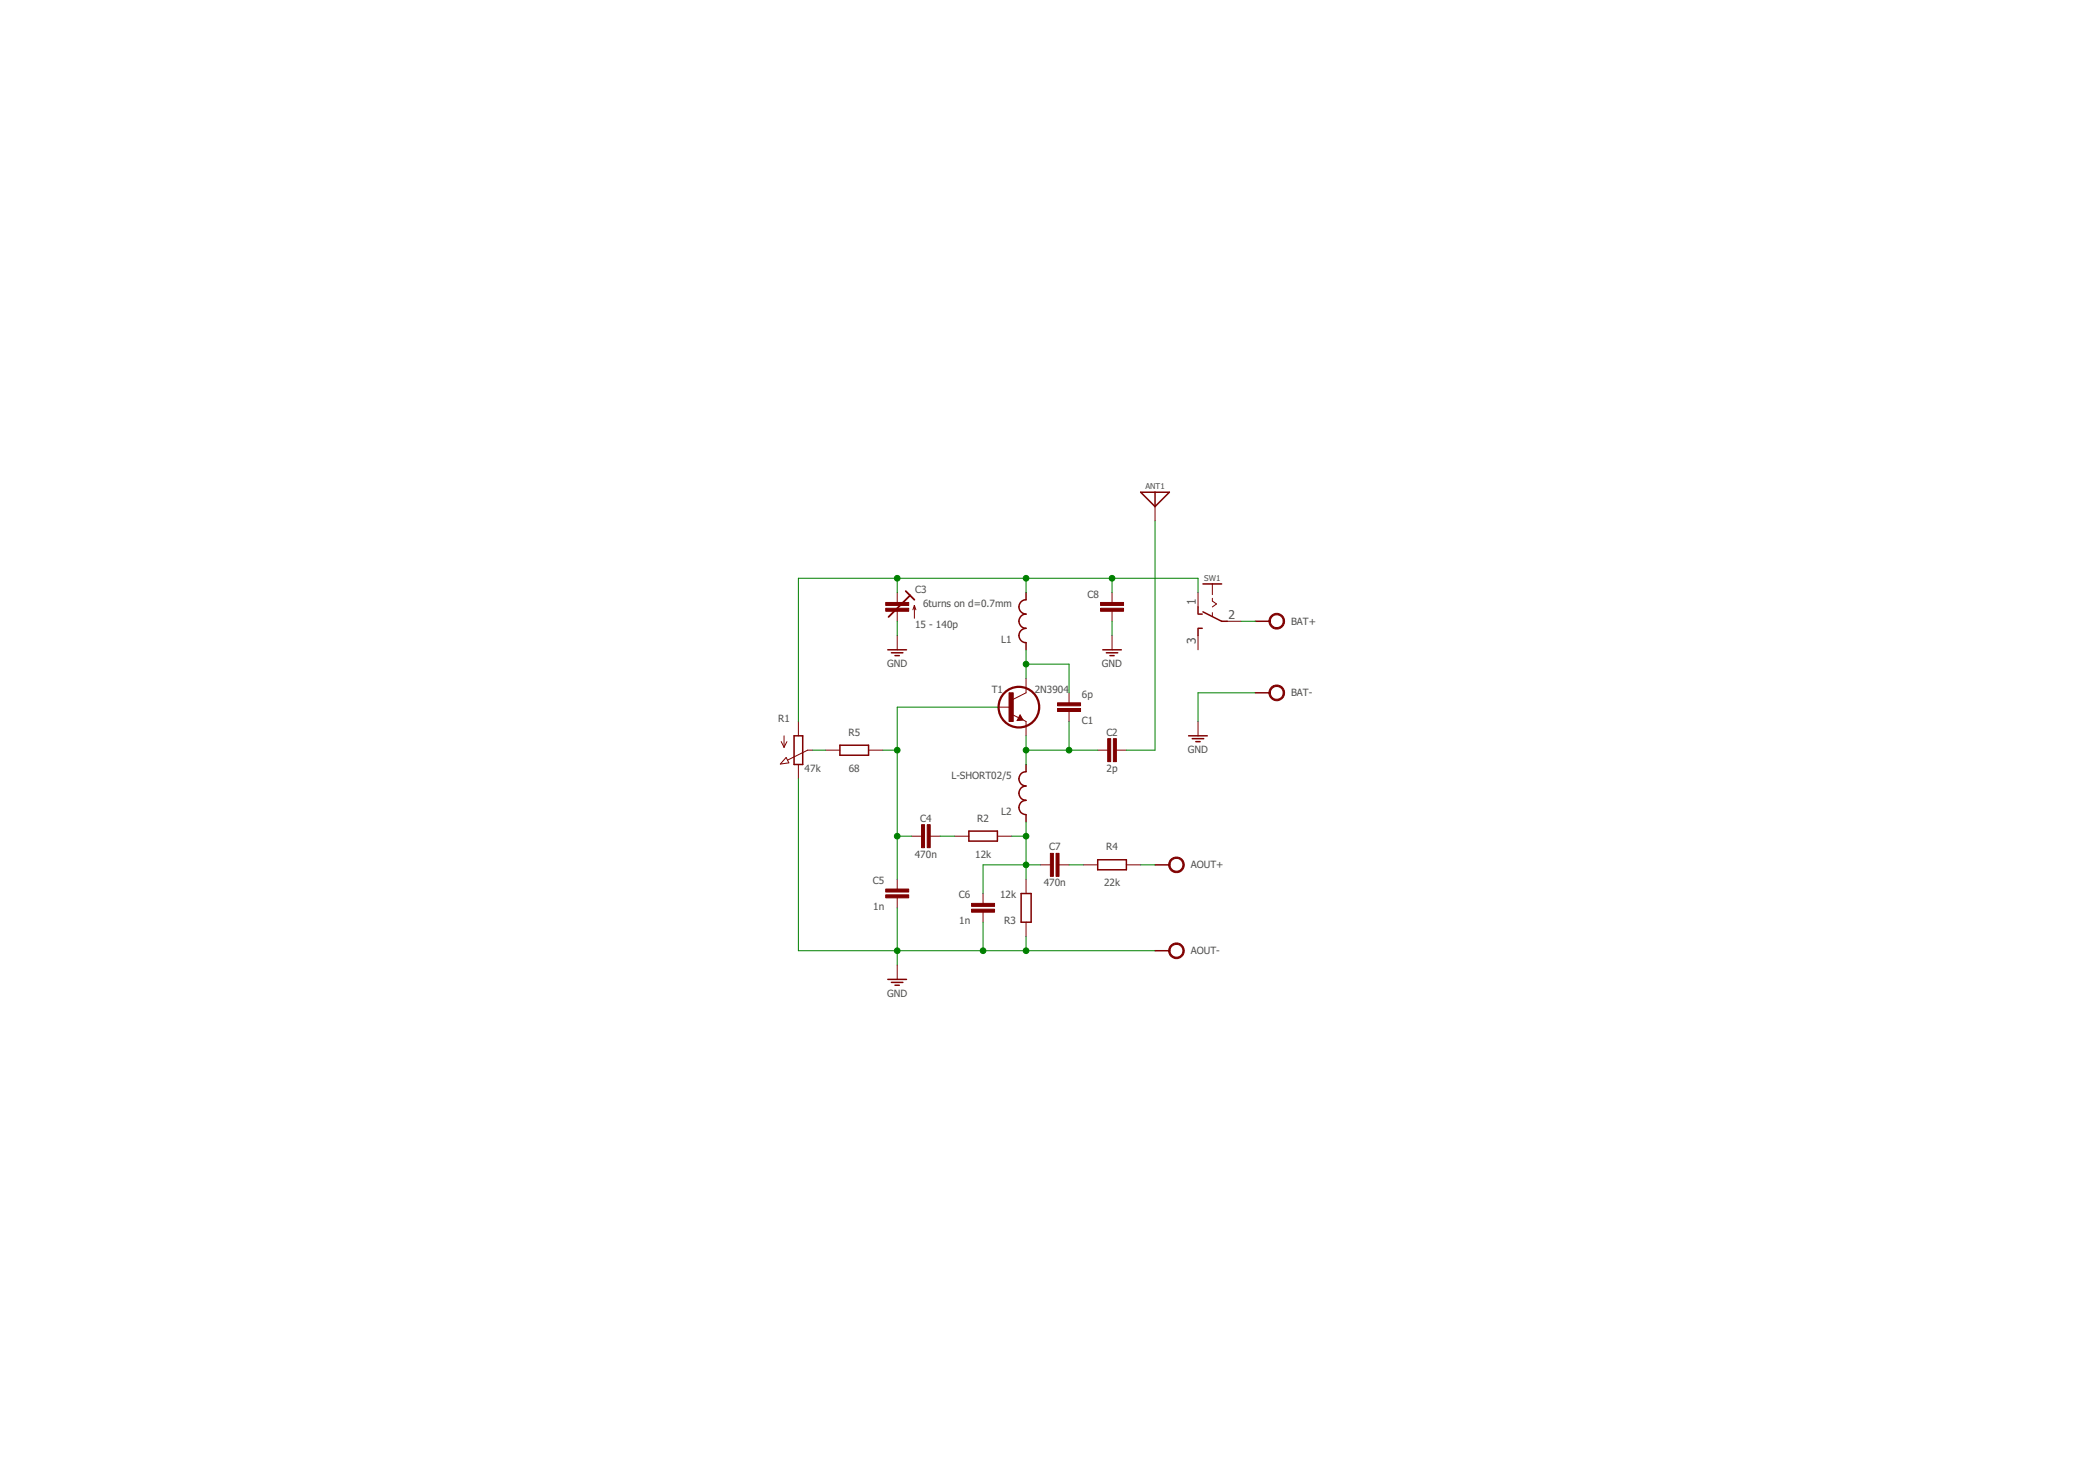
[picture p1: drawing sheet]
<svg xmlns="http://www.w3.org/2000/svg" width="297mm" height="210mm" viewBox="0 0 297 210" stroke-linecap="round" stroke-linejoin="round" font-family="sans-serif">
<g fill="none" stroke="#800000" stroke-width=".14">
<path d="M163.8 71.8v2M127.2 84v1.4M127.2 86.6v1.5M127.2 90.1v2M129.6 85.8v1.8M129.6 85.8l.3 .6M129.6 85.8l-.2 .6M145.5 96.2v2l-2 1M151.6 98.2v1.4M157.7 84v1.4M157.7 86.6v1.5M157.7 90.1v2"/>
<path d="M169.9 84v2M169.9 90.1v2M171.9 82.8v1.5M171.9 84.8v.4l.6 .4-.6 .4M171.9 86.8v.5M173.9 88.1h2M110.8 105.1l.4 .8M111.2 104.3v1.6M111.5 107.4l.3 .7-1.2 .2zM111.6 105.1l-.4 .8M113.2 102.3v2M113.2 108.4v2"/>
<path d="M115.2 106.3h-.7l-2.8 1.4M117.1 106.3h2M123.1 106.3h2.1M129.2 118.5h1.5M131.9 118.5h1.4M135.3 118.5h2.1M141.4 118.5h2M141.4 100.2h2M143.7 101.4l1.3 .6M144.6 101.3l.4 .7-.8 .1zM145 102l.5 .3v2M151.6 100.8v1.5"/>
<path d="M155.6 106.3h1.5M158.3 106.3h1.4M169.9 102.3v2M127.2 124.6v1.4M127.2 127.2v1.5M127.2 136.8v2M139.4 126.6v1.5M139.4 129.3v1.4M145.5 124.6v2M145.5 130.7v2M147.5 122.6h1.4M150.2 122.6h1.4"/>
<path d="M153.6 122.6h2M159.7 122.6h2"/>
</g>
<g fill="#800000" stroke="#800000" stroke-width=".14">
<path d="M149.9 99.6h3.3v.4h-3.3z"/>
<path d="M149.9 100.4h3.3v.4h-3.3z"/>
<path d="M157.1 104.7h.4v3.2h-.4z"/>
<path d="M157.9 104.7h.4v3.2h-.4z"/>
<path d="M125.6 86.2h3.2v.4h-3.2z"/>
<path d="M125.6 85.4h3.2v.4h-3.2z"/>
<path d="M130.7 116.9h.4v3.2h-.4z"/>
<path d="M131.5 116.9h.4v3.2h-.4z"/>
<path d="M125.6 126.8h3.2v.5h-3.2z"/>
<path d="M125.6 126h3.2v.4h-3.2z"/>
<path d="M137.8 128.9h3.2v.4h-3.2z"/>
<path d="M137.8 128h3.2v.5h-3.2z"/>
<path d="M148.9 120.9h.5v3.3h-.5z"/>
<path d="M149.7 120.9h.5v3.3h-.5z"/>
<path d="M156 86.2h3.3v.4h-3.3z"/>
<path d="M156 85.4h3.3v.4h-3.3z"/>
<path d="M143.1 98.2h.6v4.1h-.6z"/>
</g>
<g fill="none" stroke="#800000" stroke-width=".21">
<path d="M161.7 69.8h4.1l-2 2zM163.8 69.8v2M125.9 92.1h2.6M126.4 92.5h1.6M126.9 92.9h.6M145.5 84v1a1.02 1.02 0 0 0-1 1 1.02 1.02 0 0 0 1 1 1.01 1.01 0 0 0-1 1 1.01 1.01 0 0 0 1 1 1.02 1.02 0 0 0-1 1.1 1.02 1.02 0 0 0 1 1v1M156.4 92.1h2.6M156.9 92.5h1.6M157.4 92.9h.6M169.9 86v1M169.9 89v1.1M169.9 89h.6"/>
<path d="M169.9 87h.6M170.6 82.8h2.6M170.6 86.7l2.6 1.4h.8M178 88.1h2M178 98.2h2M112.6 104.3h1.2v4.1h-1.2zM119.1 105.6h4v1.4h-4zM137.4 117.8h4v1.4h-4zM144.6 101.5l-.2 .4h.3l-.1-.2M145.5 108.4v1a1.02 1.02 0 0 0-1 1 1.02 1.02 0 0 0 1 1 1.02 1.02 0 0 0-1 1 1.02 1.02 0 0 0 1 1 1.02 1.02 0 0 0-1 1 1.02 1.02 0 0 0 1 1.1v1M168.5 104.3h2.7M169 104.7h1.7"/>
<path d="M169.5 105.1h.7M125.9 138.8h2.6M126.4 139.2h1.6M126.9 139.6h.6M144.8 126.6h1.4v4.1h-1.4zM155.6 121.9h4.1v1.4h-4.1zM163.8 122.6h2M163.8 134.7h2"/>
</g>
<path d="M128.4 83.8l1.2 1.2M129 84.4l-3 3M144.6 101.5l.3 .5h-.5" fill="none" stroke="#800000" stroke-width=".25"/>
<g fill="#800000" stroke="#800000" stroke-width=".14">
<path d="M180.3 87.2a1.12 1.12 0 0 1 1.7 .4 1.12 1.12 0 0 1-.7 1.6 1.12 1.12 0 0 1-1.4-1.1h.2a.92 .92 0 0 1 1.3-.9 .92 .92 0 0 1 .2 1.5 .92 .92 0 0 1-1.5-.4v-.2h-.2l.2-.7z" fill-rule="evenodd"/>
<path d="M180.3 97.3a1.12 1.12 0 0 1 1.7 .4 1.12 1.12 0 0 1-.7 1.6 1.12 1.12 0 0 1-1.4-1.1h.2a.91 .91 0 0 1 1.3-.9 .91 .91 0 0 1 .2 1.5 .91 .91 0 0 1-1.5-.4v-.2h-.2l.2-.6z" fill-rule="evenodd"/>
<path d="M166.1 121.7a1.11 1.11 0 0 1 1.7 .4 1.11 1.11 0 0 1-.7 1.5 1.11 1.11 0 0 1-1.4-1h.2a.91 .91 0 0 1 1.3-.9 .91 .91 0 0 1 .2 1.5 .91 .91 0 0 1-1.5-.4v-.2h-.2v-.3z" fill-rule="evenodd"/>
<path d="M166.1 133.9a1.11 1.11 0 0 1 1.7 .4 1.11 1.11 0 0 1-.7 1.5 1.11 1.11 0 0 1-1.4-1.1h.2a.92 .92 0 0 1 1.3-.8 .92 .92 0 0 1 .2 1.5 .92 .92 0 0 1-1.5-.4v-.3h-.2l.2-.5z" fill-rule="evenodd"/>
</g>
<circle cx="144.5" cy="100.2" r="2.88" fill="none" stroke="#800000" stroke-width=".32"/>
<g fill="none" stroke="#008000" stroke-width=".14">
<path d="M163.8 73.8v32.5h-4.1M127.2 82v2M127.2 88.1v2M145.5 82v2M145.5 92.1v4.1M145.5 94.1h6.1v4.1M157.7 82v2M157.7 88.1v2M169.9 84v-2h-56.7v20.3M175.9 88.1h2.1M178 98.2h-8.1v4.1M113.2 110.4v24.3h50.6"/>
<path d="M115.2 106.3h1.9M125.2 106.3h2M127.2 118.5h2M133.3 118.5h2M141.4 100.2h-14.2v24.4M143.4 118.5h2.1M145.5 104.3v4.1M145.5 116.5v8.1M145.5 106.3h10.1M151.6 102.3v4M127.2 128.7v8.1M139.4 130.7v4"/>
<path d="M145.5 132.7v2M147.5 122.6h-8.1v4M151.6 122.6h2M161.7 122.6h2.1"/>
</g>
<g fill="#008000" stroke="#008000" stroke-width=".14">
<circle cx="145.5" cy="94.1" r=".4"/>
<circle cx="151.6" cy="106.3" r=".4"/>
<circle cx="145.5" cy="106.3" r=".4"/>
<circle cx="127.2" cy="82" r=".4"/>
<circle cx="145.5" cy="82" r=".4"/>
<circle cx="157.7" cy="82" r=".4"/>
<circle cx="127.2" cy="134.7" r=".4"/>
<circle cx="139.4" cy="134.7" r=".4"/>
<circle cx="145.5" cy="134.7" r=".4"/>
<circle cx="127.2" cy="118.5" r=".4"/>
<circle cx="127.2" cy="106.3" r=".4"/>
<circle cx="145.5" cy="122.6" r=".4"/>
<circle cx="145.5" cy="118.5" r=".4"/>
</g>
<g font-size="1.7" fill="#505050">
<text x="169.6" y="85.7" transform="rotate(-90 169.6 85.7)">1</text>
<text x="174.2" y="87.8">2</text>
<text x="169.6" y="91.3" transform="rotate(-90 169.6 91.3)">3</text>
</g>
<g font-size="1.4" fill="#505050">
<text x="129.7" y="84">C3</text>
<text x="129.7" y="89.1">15 - 140p</text>
<text x="130.9" y="86">6turns on d=0.7mm</text>
<text x="154.2" y="84.7">C8</text>
<text x="183.1" y="88.6">BAT+</text>
<text x="125.8" y="94.5">GND</text>
<text x="142" y="91.1">L1</text>
<text x="156.2" y="94.5">GND</text>
<text x="140.6" y="98.2">T1</text>
<text x="146.7" y="98.2">2N3904</text>
<text x="153.4" y="98.9">6p</text>
<text x="183.1" y="98.7">BAT-</text>
<text x="110.3" y="102.3">R1</text>
<text x="120.3" y="104.3">R5</text>
<text x="153.4" y="102.6">C1</text>
<text x="156.9" y="104.3">C2</text>
<text x="168.4" y="106.7">GND</text>
<text x="114.1" y="109.4">47k</text>
<text x="120.3" y="109.4">68</text>
<text x="134.9" y="110.4">L-SHORT02/5</text>
<text x="156.9" y="109.4">2p</text>
<text x="130.5" y="116.5">C4</text>
<text x="138.6" y="116.5">R2</text>
<text x="142" y="115.5">L2</text>
<text x="123.8" y="125.3">C5</text>
<text x="129.7" y="121.6">470n</text>
<text x="138.3" y="121.6">12k</text>
<text x="148" y="125.6">470n</text>
<text x="148.7" y="120.5">C7</text>
<text x="156.5" y="125.6">22k</text>
<text x="156.8" y="120.5">R4</text>
<text x="168.8" y="123.1">AOUT+</text>
<text x="123.8" y="129">1n</text>
<text x="135.9" y="127.3">C6</text>
<text x="136" y="131">1n</text>
<text x="141.8" y="127.3">12k</text>
<text x="142.4" y="131">R3</text>
<text x="168.8" y="135.3">AOUT-</text>
<text x="125.8" y="141.3">GND</text>
</g>
<g font-size="1.1" fill="#505050">
<text x="162.4" y="69.4">ANT1</text>
<text x="170.7" y="82.4">SW1</text>
</g>
</svg>
